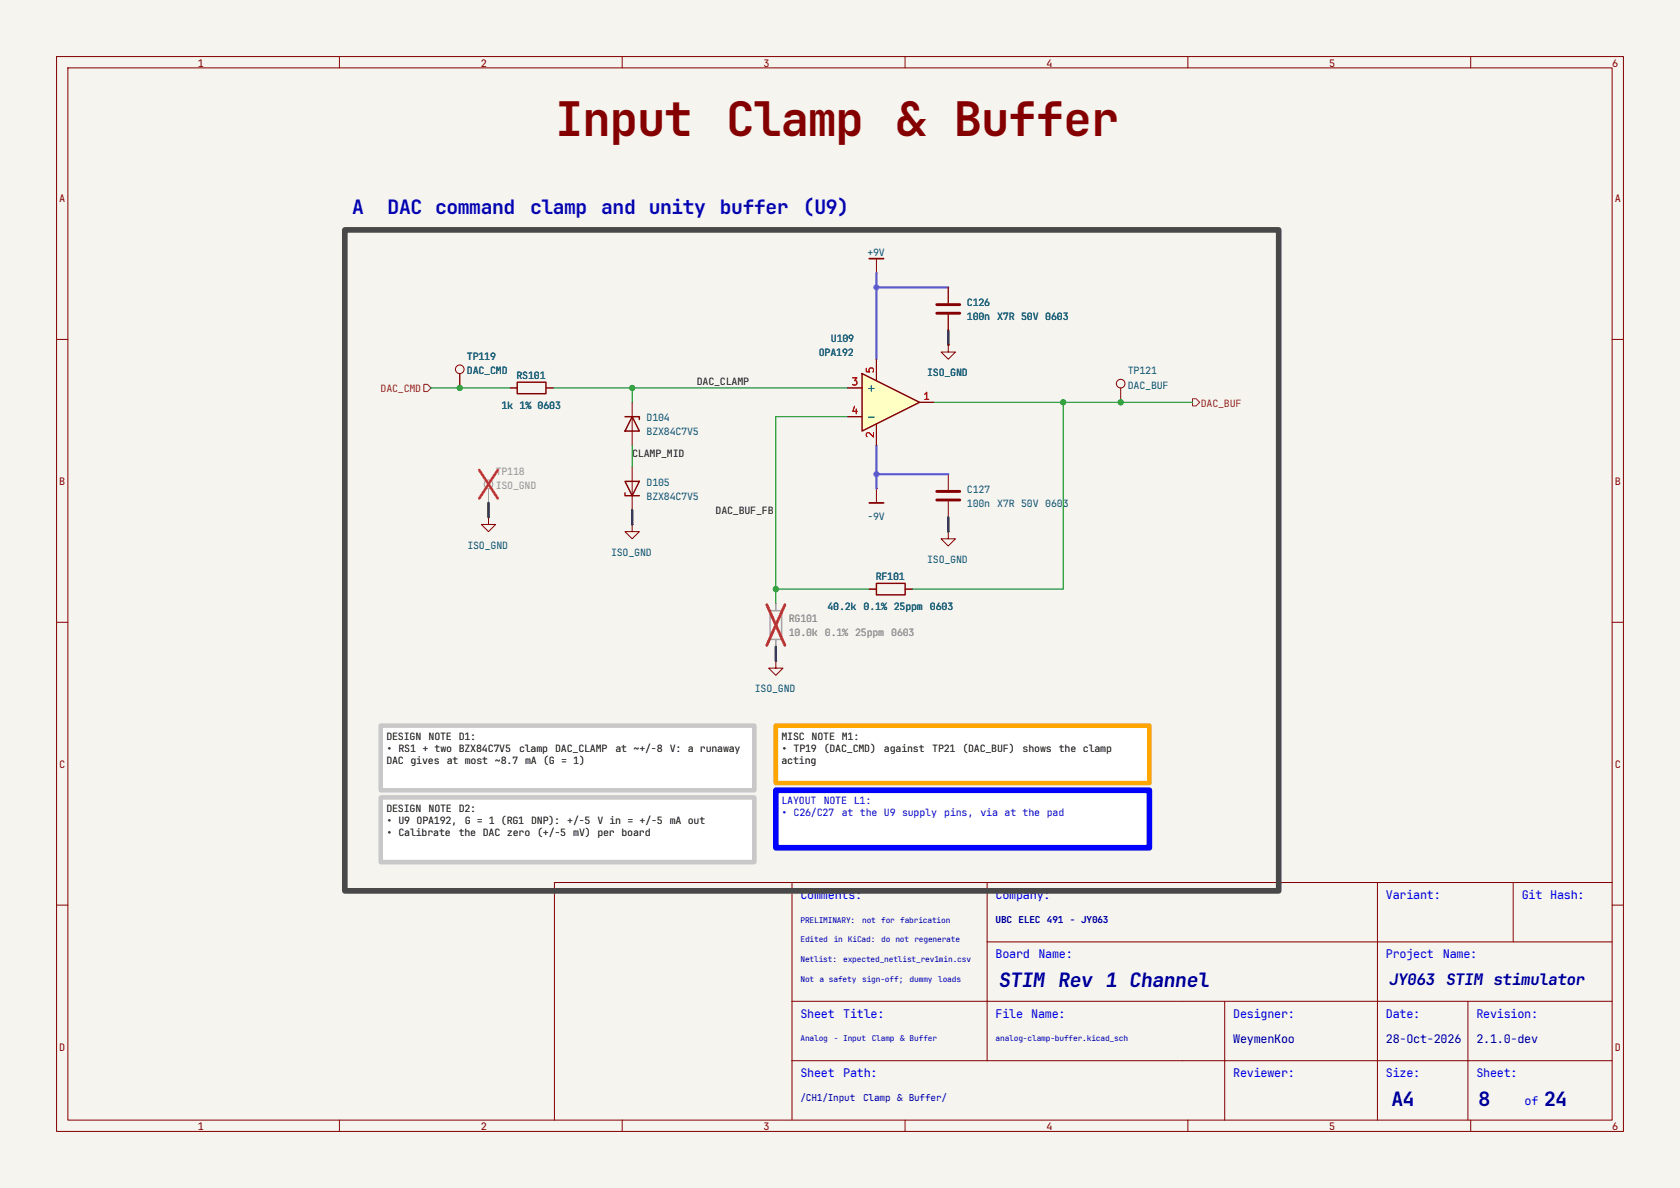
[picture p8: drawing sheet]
<svg xmlns="http://www.w3.org/2000/svg" width="297mm" height="210mm" viewBox="0 0 297 210" stroke-linecap="round" stroke-linejoin="round" font-family="sans-serif">
<path d="M0 0h297v210h-297z" fill="#f5f4ef" stroke="#f5f4ef" stroke-width=".18"/>
<g fill="none" stroke="#840000" stroke-width=".18">
<path d="M10 10h277v190h-277zM12 12h273v186h-273zM60 10v2M110 10v2M160 10v2M210 10v2M260 10v2M10 60h2M285 60h2M10 110h2M285 110h2M140 156v42"/>
<path d="M174.5 156v31.5M243.5 156v42M267.5 156v10.5M285 156h-187v42M10 160h2M140 177h145M174.5 166.5h110.5M216.5 177v21M259.5 177v21M285 160h2M60 198v2M110 198v2"/>
<path d="M140 187.5h145M160 198v2M210 198v2M260 198v2"/>
</g>
<g fill="#fff">
<path d="M137.2 128.3h66v10.1h-66z"/>
<path d="M137.2 139.7h66v10.2h-66z"/>
<path d="M67.3 128.3h66v11.4h-66z"/>
<path d="M67.3 141h66v11.4h-66z"/>
</g>
<g fill="none" stroke="#840000" stroke-width=".18">
<path d="M81.3 66v2.6M90.2 68.6h1.2M96.5 68.6h1.3M167.6 61v1.2h1.3l-1.3 1.3-1.2-1.3h1.2M167.6 61h.1"/>
<circle cx="81.3" cy="65.3" r=".76"/>
</g>
<path d="M91.4 67.6h5.1v2h-5.1z" fill="none" stroke="#840000" stroke-width=".25"/>
<path d="M136.1 108h2.1v5h-2.1z" fill="none" stroke="#9c9b98" stroke-width=".25"/>
<path d="M137.2 106.7v1.3M137.2 113v1.3" fill="none" stroke="#9c9b98" stroke-width=".18"/>
<path d="M135.6 106.9l3.2 7.2M138.8 106.9l-3.2 7.2" fill="none" stroke="#e12e31" stroke-width=".46"/>
<path d="M152.4 66l10.2 5.1-10.2 5.1z" fill="#ffffc2"/>
<path d="M110.5 73.7h2.5v.5M111.8 73.7l1.2 2.5h-2.5zM152.4 66l10.2 5.1-10.2 5.1zM110.5 87.1v.5h2.5M110.5 85.1h2.5l-1.2 2.5zM154.9 103.1h5.1v2.1h-5.1z" fill="none" stroke="#840000" stroke-width=".25"/>
<g fill="none" stroke="#840000" stroke-width=".18">
<path d="M154.9 48.3h.1M154.9 45.7v2.6M167.6 50.8v2.8M167.6 55.6v2.8M81.3 66v2.6M90.2 68.6h1.2M96.5 68.6h1.3M111.8 71.1v7.6M149.9 68.6h2.5M149.9 73.7h2.5M154.9 63.5v3.8M154.9 74.9v3.8"/>
<path d="M162.6 71.1h2.5M167.6 61h.1M198.1 68.6v2.5M86.4 91.4v1.3h1.2l-1.2 1.3-1.3-1.3h1.3M86.4 91.4h.1M111.8 92.7v1.3h1.2l-1.2 1.3-1.3-1.3h1.3M111.8 92.7h.1M111.8 82.6v7.6M154.9 86.4h.1M154.9 86.4v2.5M167.6 94v1.3h1.3l-1.3 1.2-1.2-1.2h1.2M167.6 94h.1"/>
<path d="M167.6 83.8v2.8M167.6 88.6v2.8M137.2 116.8v1.3h1.2l-1.2 1.3-1.3-1.3h1.3M137.2 116.8h.1M153.7 104.1h1.2M160 104.1h1.3"/>
<circle cx="198.1" cy="67.8" r=".76"/>
</g>
<path d="M153.7 45.7h2.5M153.7 88.9h2.5" fill="none" stroke="#840000" stroke-width=".3"/>
<g fill="none" stroke="#9c9b98" stroke-width=".18">
<path d="M86.4 86.4v2.5M137.2 106.7v1.3M137.2 113v1.3"/>
<circle cx="86.4" cy="85.6" r=".76"/>
</g>
<path d="M84.7 83.1l3.3 5M88 83.1l-3.3 5M135.6 106.9l3.2 7.2M138.8 106.9l-3.2 7.2" fill="none" stroke="#e12e31" stroke-width=".46"/>
<path d="M165.6 53.8h4.1M165.6 55.4h4.1M165.6 86.9h4.1M165.6 88.4h4.1" fill="none" stroke="#840000" stroke-width=".51"/>
<path d="M74.9 67.9h.7l.6 .7-.6 .6h-.7zM210.8 70.5h.7l.6 .6-.6 .7h-.7z" fill="none" stroke="#725600" stroke-width=".18"/>
<path d="M76.2 68.6h14M97.8 68.6h52.1M111.8 68.6v2.5M111.8 78.7v3.9M149.9 73.7h-12.7v33M165.1 71.1h45.7M188 71.1v33h-26.7M137.2 104.1h16.5" fill="none" stroke="#009600" stroke-width=".18"/>
<path d="M167.6 58.4v2.6M86.4 88.9v2.5M111.8 90.2v2.5M167.6 91.4v2.6M137.2 114.3v2.5" fill="none" stroke="#000" stroke-width=".41"/>
<path d="M154.9 48.3v15.2M154.9 50.8h12.7M154.9 78.7v7.7M154.9 83.8h12.7" fill="none" stroke="#963cc8" stroke-width=".41"/>
<path d="M137.2 128.3h66v10.1h-66z" fill="none" stroke="#ffa500" stroke-width=".8"/>
<path d="M137.2 139.7h66v10.2h-66z" fill="none" stroke="#00f" stroke-width="1"/>
<path d="M67.3 128.3h66v11.4h-66zM67.3 141h66v11.4h-66z" fill="none" stroke="#c8c8c8" stroke-width=".8"/>
<path d="M61 40.6h165.1v116.9h-165.1z" fill="none" stroke="#484848" stroke-width="1"/>
<g fill="#963cc8" stroke="#963cc8" stroke-width=".18">
<circle cx="154.9" cy="83.8" r=".46"/>
<circle cx="154.9" cy="50.8" r=".46"/>
</g>
<g fill="#009600" stroke="#009600" stroke-width=".18">
<circle cx="137.2" cy="104.1" r=".46"/>
<circle cx="188" cy="71.1" r=".46"/>
<circle cx="198.1" cy="71.1" r=".46"/>
<circle cx="111.8" cy="68.6" r=".46"/>
<circle cx="81.3" cy="68.6" r=".46"/>
</g>
<g font-size="8.4" fill="#840000">
<text x="98.1" y="24.1">Input</text>
<text x="128.4" y="24.1">Clamp</text>
<text x="158.6" y="24.1">&amp; Buffer</text>
</g>
<g font-size="3.5" fill="#0000c2">
<text x="62.2" y="37.8">A</text>
<text x="68.5" y="37.8">DAC command</text>
<text x="93.7" y="37.8">clamp</text>
<text x="106.3" y="37.8">and unity</text>
<text x="127.3" y="37.8">buffer</text>
<text x="142" y="37.8">(U9)</text>
</g>
<g font-size="3.5" fill="#00007f">
<text x="176.5" y="174.5">STIM Rev 1 Channel</text>
<text x="246" y="195.5">A4</text>
<text x="261.4" y="195.5">8</text>
<text x="273" y="195.5">24</text>
</g>
<g font-size="2.8" fill="#00007f">
<text x="245.5" y="174.2">JY063</text>
<text x="255.6" y="174.2">STIM stimulator</text>
</g>
<g font-size="2.1" fill="#00f">
<text x="141.5" y="158.9">Comments:</text>
<text x="176" y="158.9">Company:</text>
<text x="245" y="158.9">Variant:</text>
<text x="269" y="158.9">Git Hash:</text>
<text x="176" y="169.4">Board</text>
<text x="183.6" y="169.4">Name:</text>
<text x="245" y="169.4">Project</text>
<text x="255.1" y="169.4">Name:</text>
<text x="141.5" y="179.9">Sheet</text>
<text x="149.1" y="179.9">Title:</text>
<text x="176" y="179.9">File Name:</text>
<text x="218" y="179.9">Designer:</text>
<text x="245" y="179.9">Date:</text>
<text x="261" y="179.9">Revision:</text>
<text x="141.5" y="190.4">Sheet</text>
<text x="149.1" y="190.4">Path:</text>
<text x="218" y="190.4">Reviewer:</text>
<text x="245" y="190.4">Size:</text>
<text x="261" y="190.4">Sheet:</text>
<text x="269.5" y="195.4">of</text>
</g>
<g font-size="2.1" fill="#00007f">
<text x="218" y="184.4">WeymenKoo</text>
<text x="245" y="184.4">28-Oct-2026</text>
<text x="261" y="184.4">2.1.0-dev</text>
</g>
<g font-size="1.8" fill="#840000">
<text x="35" y="11.8">1</text>
<text x="85" y="11.8">2</text>
<text x="135" y="11.8">3</text>
<text x="185" y="11.8">4</text>
<text x="235" y="11.8">5</text>
<text x="285" y="11.8">6</text>
<text x="10.5" y="35.8">A</text>
<text x="285.5" y="35.8">A</text>
<text x="10.5" y="85.8">B</text>
<text x="285.5" y="85.8">B</text>
<text x="10.5" y="135.8">C</text>
<text x="285.5" y="135.8">C</text>
<text x="10.5" y="185.8">D</text>
<text x="285.5" y="185.8">D</text>
<text x="35" y="199.8">1</text>
<text x="85" y="199.8">2</text>
<text x="135" y="199.8">3</text>
<text x="185" y="199.8">4</text>
<text x="235" y="199.8">5</text>
<text x="285" y="199.8">6</text>
</g>
<g font-size="1.8" fill="#006464">
<text x="153.3" y="45.2">+9V</text>
<text x="170.9" y="56.6">100n X7R 50V 0603</text>
<text x="170.9" y="54.1">C126</text>
<text x="82.5" y="63.6">TP119</text>
<text x="144.8" y="63">OPA192</text>
<text x="146.9" y="60.4">U109</text>
<text x="82.5" y="66.1">DAC_CMD</text>
<text x="91.3" y="67">RS101</text>
<text x="163.9" y="66.5">ISO_GND</text>
<text x="199.4" y="66.1">TP121</text>
<text x="199.4" y="68.7">DAC_BUF</text>
<text x="88.7" y="72.2">1k 1% 0603</text>
<text x="114.3" y="74.4">D104</text>
<text x="114.3" y="76.9">BZX84C7V5</text>
<text x="114.3" y="85.8">D105</text>
<text x="114.3" y="88.4">BZX84C7V5</text>
<text x="170.9" y="89.6">100n X7R 50V 0603</text>
<text x="170.9" y="87.1">C127</text>
<text x="153.3" y="91.9">-9V</text>
<text x="82.6" y="97">ISO_GND</text>
<text x="108" y="98.3">ISO_GND</text>
<text x="163.9" y="99.6">ISO_GND</text>
<text x="146.3" y="107.8">40.2k</text>
<text x="152.7" y="107.8">0.1% 25ppm</text>
<text x="154.8" y="102.6">RF101</text>
<text x="164.4" y="107.8">0603</text>
<text x="133.4" y="122.4">ISO_GND</text>
</g>
<g font-size="1.8" fill="#725600">
<text x="67.3" y="69.3">DAC_CMD</text>
<text x="212.3" y="71.9">DAC_BUF</text>
</g>
<g font-size="1.8" fill="#0f0f0f">
<text x="123.2" y="68">DAC_CLAMP</text>
<text x="111.8" y="80.7">CLAMP_MID</text>
<text x="126.5" y="90.9">DAC_BUF_FB</text>
</g>
<g font-size="1.8" fill="#939391">
<text x="87.6" y="83.9">TP118</text>
<text x="87.6" y="86.5">ISO_GND</text>
<text x="139.4" y="112.5">10.0k</text>
<text x="139.4" y="110">RG101</text>
<text x="145.8" y="112.5">0.1% 25ppm</text>
<text x="157.6" y="112.5">0603</text>
</g>
<g font-size="1.8">
<text x="68.3" y="130.8">DESIGN</text>
<text x="75.8" y="130.8">NOTE D1:</text>
<text x="138.2" y="130.8">MISC NOTE M1:</text>
<text x="68.3" y="132.9">• RS1 + two BZX84C7V5</text>
<text x="68.3" y="135">DAC gives</text>
<text x="79" y="135">at most ~8.7 mA (G = 1)</text>
<text x="91.8" y="132.9">clamp</text>
<text x="98.2" y="132.9">DAC_CLAMP</text>
<text x="108.8" y="132.9">at ~+/-8</text>
<text x="118.4" y="132.9">V: a runaway</text>
<text x="138.2" y="132.9">• TP19 (DAC_CMD)</text>
<text x="138.2" y="135">acting</text>
<text x="156.3" y="132.9">against</text>
<text x="164.8" y="132.9">TP21 (DAC_BUF)</text>
<text x="180.8" y="132.9">shows</text>
<text x="187.2" y="132.9">the clamp</text>
<text x="68.3" y="143.5">DESIGN</text>
<text x="75.8" y="143.5">NOTE D2:</text>
<text x="68.3" y="145.6">• U9 OPA192,</text>
<text x="68.3" y="147.7">• Calibrate</text>
<text x="81.1" y="147.7">the DAC zero (+/-5</text>
<text x="82.2" y="145.6">G = 1 (RG1 DNP):</text>
<text x="100.3" y="145.6">+/-5 V in = +/-5 mA out</text>
<text x="101.3" y="147.7">mV) per board</text>
</g>
<g font-size="1.8" fill="#00f">
<text x="138.2" y="142.2">LAYOUT</text>
<text x="145.6" y="142.2">NOTE L1:</text>
<text x="138.2" y="144.3">• C26/C27</text>
<text x="148.8" y="144.3">at the U9 supply</text>
<text x="166.9" y="144.3">pins,</text>
<text x="173.3" y="144.3">via at the pad</text>
</g>
<g font-size="1.7" fill="#00007f">
<text x="176" y="163.2">UBC ELEC 491 - JY063</text>
<text x="141.5" y="194.7">/CH1/Input</text>
<text x="152.6" y="194.7">Clamp</text>
<text x="158.6" y="194.7">&amp; Buffer/</text>
</g>
<g font-size="1.4" fill="#00007f">
<text x="141.5" y="163.1">PRELIMINARY:</text>
<text x="141.5" y="166.6">Edited</text>
<text x="147.4" y="166.6">in KiCad:</text>
<text x="152.4" y="163.1">not for fabrication</text>
<text x="155.8" y="166.6">do not regenerate</text>
<text x="141.5" y="170.1">Netlist:</text>
<text x="141.5" y="173.6">Not a safety</text>
<text x="149.1" y="170.1">expected_netlist_rev1min.csv</text>
<text x="152.4" y="173.6">sign-off;</text>
<text x="160.8" y="173.6">dummy</text>
<text x="165.9" y="173.6">loads</text>
<text x="141.5" y="184.1">Analog</text>
<text x="147.4" y="184.1">- Input</text>
<text x="154.1" y="184.1">Clamp</text>
<text x="159.1" y="184.1">&amp; Buffer</text>
<text x="176" y="184.1">analog-clamp-buffer.kicad_sch</text>
</g>
<g font-size="1.3" fill="#a90000">
<text x="150.4" y="68.4">3</text>
<text x="154.8" y="66.1" transform="rotate(-90 154.8 66.1)">5</text>
<text x="163.1" y="71">1</text>
<text x="150.4" y="73.5">4</text>
<text x="154.8" y="77.6" transform="rotate(-90 154.8 77.6)">2</text>
</g>
<g font-size="1.3" fill="#006464">
<text x="153.1" y="69.5">+</text>
<text x="153.1" y="74.6">-</text>
</g>
</svg>
